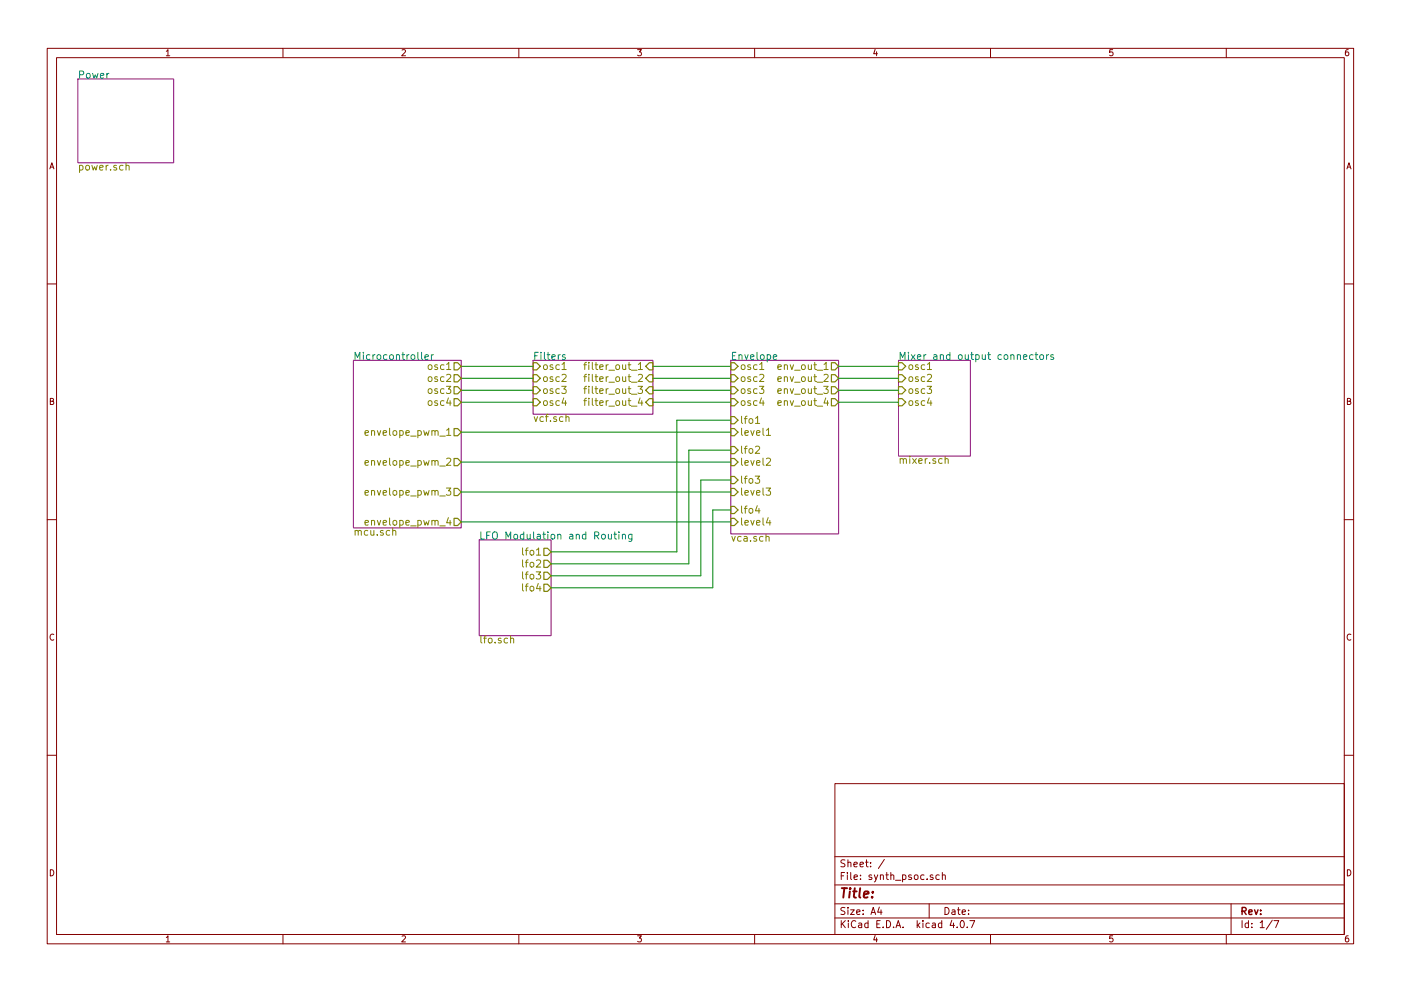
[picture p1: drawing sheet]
EESchema Schematic File Version 2
LIBS:power
LIBS:device
LIBS:switches
LIBS:relays
LIBS:motors
LIBS:transistors
LIBS:conn
LIBS:linear
LIBS:regul
LIBS:74xx
LIBS:cmos4000
LIBS:adc-dac
LIBS:memory
LIBS:xilinx
LIBS:microcontrollers
LIBS:dsp
LIBS:microchip
LIBS:analog_switches
LIBS:motorola
LIBS:texas
LIBS:intel
LIBS:audio
LIBS:interface
LIBS:digital-audio
LIBS:philips
LIBS:display
LIBS:cypress
LIBS:siliconi
LIBS:opto
LIBS:atmel
LIBS:contrib
LIBS:valves
LIBS:dk_Addressable-Specialty
LIBS:dk_Alarms-Buzzers-and-Sirens
LIBS:dk_Automotive-Relays
LIBS:dk_Balun
LIBS:dk_Barrel-Audio-Connectors
LIBS:dk_Battery-Holders-Clips-Contacts
LIBS:dk_Clock-Timing-Clock-Generators-PLLs-Frequency-Synthesizers
LIBS:dk_Clock-Timing-Programmable-Timers-and-Oscillators
LIBS:dk_Clock-Timing-Real-Time-Clocks
LIBS:dk_Coaxial-Connectors-RF
LIBS:dk_Current-Sensors
LIBS:dk_Data-Acquisition-ADCs-DACs-Special-Purpose
LIBS:dk_Data-Acquisition-Analog-to-Digital-Converters-ADC
LIBS:dk_Data-Acquisition-Digital-Potentiometers
LIBS:dk_Data-Acquisition-Digital-to-Analog-Converters-DAC
LIBS:dk_Data-Acquisition-Touch-Screen-Controllers
LIBS:dk_DC-DC-Converters
LIBS:dk_Digital-Isolators
LIBS:dk_Diodes-Bridge-Rectifiers
LIBS:dk_Diodes-Rectifiers-Arrays
LIBS:dk_Diodes-Rectifiers-Single
LIBS:dk_Diodes-Zener-Single
LIBS:dk_Display-Modules-LCD-OLED-Graphic
LIBS:dk_Display-Modules-LED-Character-and-Numeric
LIBS:dk_D-Sub-Connectors
LIBS:dk_Embedded-Microcontrollers
LIBS:dk_Encoders
LIBS:dk_Evaluation-Boards-Sensors
LIBS:dk_Ferrite-Beads-and-Chips
LIBS:dk_Fixed-Inductors
LIBS:dk_Fuses
LIBS:dk_Gas-Sensors
LIBS:dk_Humidity-Moisture-Sensors
LIBS:dk_Image-Sensors-Camera
LIBS:dk_Infrared-UV-Visible-Emitters
LIBS:dk_Inrush-Current-Limiters-ICL
LIBS:dk_Interface-Analog-Switches-Multiplexers-Demultiplexers
LIBS:dk_Interface-Analog-Switches-Special-Purpose
LIBS:dk_Interface-Controllers
LIBS:dk_Interface-Drivers-Receivers-Transceivers
LIBS:dk_Interface-I-O-Expanders
LIBS:dk_Interface-Modules
LIBS:dk_Interface-Sensor-and-Detector-Interfaces
LIBS:dk_Interface-Sensor-Capacitive-Touch
LIBS:dk_Interface-Specialized
LIBS:dk_LED-Indication-Discrete
LIBS:dk_LEDs-Circuit-Board-Indicators-Arrays-Light-Bars-Bar-Graphs
LIBS:dk_Linear-Amplifiers-Audio
LIBS:dk_Linear-Amplifiers-Instrumentation-OP-Amps-Buffer-Amps
LIBS:dk_Linear-Comparators
LIBS:dk_Logic-Buffers-Drivers-Receivers-Transceivers
LIBS:dk_Logic-Flip-Flops
LIBS:dk_Logic-Gates-and-Inverters
LIBS:dk_Logic-Multivibrators
LIBS:dk_Logic-Shift-Registers
LIBS:dk_Logic-Signal-Switches-Multiplexers-Decoders
LIBS:dk_Logic-Translators-Level-Shifters
LIBS:dk_Magnetic-Sensors-Compass-Magnetic-Field-Modules
LIBS:dk_Magnetic-Sensors-Linear-Compass-ICs
LIBS:dk_Magnetic-Sensors-Switches-Solid-State
LIBS:dk_Memory
LIBS:dk_Memory-Connectors-PC-Card-Sockets
LIBS:dk_Microphones
LIBS:dk_Modular-Connectors-Jacks
LIBS:dk_Modular-Connectors-Jacks-With-Magnetics
LIBS:dk_Motion-Sensors-Accelerometers
LIBS:dk_Motion-Sensors-IMUs-Inertial-Measurement-Units
LIBS:dk_Motion-Sensors-Tilt-Switches
LIBS:dk_Navigation-Switches-Joystick
LIBS:dk_Optical-Sensors-Ambient-Light-IR-UV-Sensors
LIBS:dk_Optical-Sensors-Photo-Detectors-Remote-Receiver
LIBS:dk_Optical-Sensors-Photodiodes
LIBS:dk_Optical-Sensors-Phototransistors
LIBS:dk_Optical-Sensors-Reflective-Analog-Output
LIBS:dk_Optoisolators-Logic-Output
LIBS:dk_Optoisolators-Transistor-Photovoltaic-Output
LIBS:dk_Optoisolators-Triac-SCR-Output
LIBS:dk_Oscillators
LIBS:dk_PMIC-AC-DC-Converters-Offline-Switchers
LIBS:dk_PMIC-Battery-Chargers
LIBS:dk_PMIC-Battery-Management
LIBS:dk_PMIC-Current-Regulation-Management
LIBS:dk_PMIC-Full-Half-Bridge-Drivers
LIBS:dk_PMIC-Gate-Drivers
LIBS:dk_PMIC-LED-Drivers
LIBS:dk_PMIC-Motor-Drivers-Controllers
LIBS:dk_PMIC-OR-Controllers-Ideal-Diodes
LIBS:dk_PMIC-Power-Distribution-Switches-Load-Drivers
LIBS:dk_PMIC-Power-Management-Specialized
LIBS:dk_PMIC-RMS-to-DC-Converters
LIBS:dk_PMIC-Supervisors
LIBS:dk_PMIC-Thermal-Management
LIBS:dk_PMIC-V-F-and-F-V-Converters
LIBS:dk_PMIC-Voltage-Reference
LIBS:dk_PMIC-Voltage-Regulators-DC-DC-Switching-Controllers
LIBS:dk_PMIC-Voltage-Regulators-DC-DC-Switching-Regulators
LIBS:dk_PMIC-Voltage-Regulators-Linear
LIBS:dk_PMIC-Voltage-Regulators-Special-Purpose
LIBS:dk_Power-Relays-Over-2-Amps
LIBS:dk_Pressure-Sensors-Transducers
LIBS:dk_Pushbutton-Switches
LIBS:dk_Rectangular-Connectors-Headers-Male-Pins
LIBS:dk_Reed-Relays
LIBS:dk_Resistor-Networks-Arrays
LIBS:dk_RF-Amplifiers
LIBS:dk_RF-Antennas
LIBS:dk_RF-Demodulators
LIBS:dk_RF-Detectors
LIBS:dk_RF-Evaluation-and-Development-Kits-Boards
LIBS:dk_RFID-RF-Access-Monitoring-ICs
LIBS:dk_RF-Receivers
LIBS:dk_RF-Switches
LIBS:dk_RF-Transceiver-ICs
LIBS:dk_RF-Transceiver-Modules
LIBS:dk_RF-Transmitters
LIBS:dk_Rotary-Potentiometers-Rheostats
LIBS:dk_Sensors-Transducers_Accessories
LIBS:dk_Signal-Relays-Up-to-2-Amps
LIBS:dk_Slide-Switches
LIBS:dk_Solid-State-Relays
LIBS:dk_Specialized-ICs
LIBS:dk_Specialized-Sensors
LIBS:dk_Surge-Suppression-ICs
LIBS:dk_Tactile-Switches
LIBS:dk_Temperature-Sensors-Analog-and-Digital-Output
LIBS:dk_Thermal-Cutoffs-Thermal-Fuses
LIBS:dk_Thyristors-DIACs-SIDACs
LIBS:dk_Thyristors-SCRs
LIBS:dk_Thyristors-TRIACs
LIBS:dk_Toggle-Switches
LIBS:dk_Transistors-Bipolar-BJT-Arrays
LIBS:dk_Transistors-Bipolar-BJT-RF
LIBS:dk_Transistors-Bipolar-BJT-Single
LIBS:dk_Transistors-Bipolar-BJT-Single-Pre-Biased
LIBS:dk_Transistors-FETs-MOSFETs-Arrays
LIBS:dk_Transistors-FETs-MOSFETs-RF
LIBS:dk_Transistors-FETs-MOSFETs-Single
LIBS:dk_Transistors-JFETs
LIBS:dk_Trimmer-Potentiometers
LIBS:dk_TVS-Diodes
LIBS:dk_TVS-Mixed-Technology
LIBS:dk_USB-DVI-HDMI-Connectors
LIBS:synth_psoc-cache
LIBS:synth_psoc
EELAYER 25 0
EELAYER END
$Descr A4 11693 8268
encoding utf-8
Sheet 1 7
Title ""
Date ""
Rev ""
Comp ""
Comment1 ""
Comment2 ""
Comment3 ""
Comment4 ""
$EndDescr
$Sheet
S 4450 3000 1000 450 
U 5C355489
F0 "Filters" 60
F1 "vcf.sch" 60
F2 "osc1" I L 4450 3050 60 
F3 "osc2" I L 4450 3150 60 
F4 "osc3" I L 4450 3250 60 
F5 "osc4" I L 4450 3350 60 
F6 "filter_out_1" I R 5450 3050 60 
F7 "filter_out_2" I R 5450 3150 60 
F8 "filter_out_3" I R 5450 3250 60 
F9 "filter_out_4" I R 5450 3350 60 
$EndSheet
$Sheet
S 650  650  800  700 
U 5C356C07
F0 "Power" 60
F1 "power.sch" 60
$EndSheet
$Sheet
S 6100 3000 900  1450
U 5C356D9E
F0 "Envelope" 60
F1 "vca.sch" 60
F2 "osc1" I L 6100 3050 60 
F3 "osc2" I L 6100 3150 60 
F4 "osc3" I L 6100 3250 60 
F5 "osc4" I L 6100 3350 60 
F6 "lfo1" I L 6100 3500 60 
F7 "level1" I L 6100 3600 60 
F8 "env_out_1" O R 7000 3050 60 
F9 "lfo2" I L 6100 3750 60 
F10 "level2" I L 6100 3850 60 
F11 "env_out_2" O R 7000 3150 60 
F12 "lfo3" I L 6100 4000 60 
F13 "level3" I L 6100 4100 60 
F14 "env_out_3" O R 7000 3250 60 
F15 "lfo4" I L 6100 4250 60 
F16 "level4" I L 6100 4350 60 
F17 "env_out_4" O R 7000 3350 60 
$EndSheet
$Sheet
S 7500 3000 600  800 
U 5C357081
F0 "Mixer and Effects" 60
F1 "mixer.sch" 60
F2 "osc1" I L 7500 3050 60 
F3 "osc2" I L 7500 3150 60 
F4 "osc3" I L 7500 3250 60 
F5 "osc4" I L 7500 3350 60 
$EndSheet
$Sheet
S 4000 4500 600  800 
U 5C35738C
F0 "LFO Modulation and Routing" 60
F1 "lfo.sch" 60
F2 "lfo1" O R 4600 4600 60 
F3 "lfo2" O R 4600 4700 60 
F4 "lfo3" O R 4600 4800 60 
F5 "lfo4" O R 4600 4900 60 
$EndSheet
Wire Wire Line
	3850 3050 4450 3050
Wire Wire Line
	3850 3150 4450 3150
Wire Wire Line
	3850 3250 4450 3250
Wire Wire Line
	3850 3350 4450 3350
Wire Wire Line
	5450 3050 6100 3050
Wire Wire Line
	5450 3150 6100 3150
Wire Wire Line
	5450 3250 6100 3250
Wire Wire Line
	5450 3350 6100 3350
Wire Wire Line
	7000 3050 7500 3050
Wire Wire Line
	7000 3150 7500 3150
Wire Wire Line
	7000 3250 7500 3250
Wire Wire Line
	7000 3350 7500 3350
Wire Wire Line
	4600 4600 5650 4600
Wire Wire Line
	5650 4600 5650 3500
Wire Wire Line
	5650 3500 6100 3500
Wire Wire Line
	6100 3750 5750 3750
Wire Wire Line
	5750 3750 5750 4700
Wire Wire Line
	5750 4700 4600 4700
Wire Wire Line
	6100 4000 5850 4000
Wire Wire Line
	5850 4000 5850 4800
Wire Wire Line
	5850 4800 4600 4800
Wire Wire Line
	6100 4250 5950 4250
Wire Wire Line
	5950 4250 5950 4900
Wire Wire Line
	5950 4900 4600 4900
$Sheet
S 2950 3000 900  1400
U 5C3546FC
F0 "Microcontroller" 60
F1 "mcu.sch" 60
F2 "osc1" O R 3850 3050 60 
F3 "osc2" O R 3850 3150 60 
F4 "osc3" O R 3850 3250 60 
F5 "osc4" O R 3850 3350 60 
F6 "envelope_pwm_1" O R 3850 3600 60 
F7 "envelope_pwm_2" O R 3850 3850 60 
F8 "envelope_pwm_3" O R 3850 4100 60 
F9 "envelope_pwm_4" O R 3850 4350 60 
$EndSheet
Wire Wire Line
	3850 3600 6100 3600
Wire Wire Line
	6100 3850 3850 3850
Wire Wire Line
	3850 4100 6100 4100
Wire Wire Line
	6100 4350 3850 4350
$EndSCHEMATC
